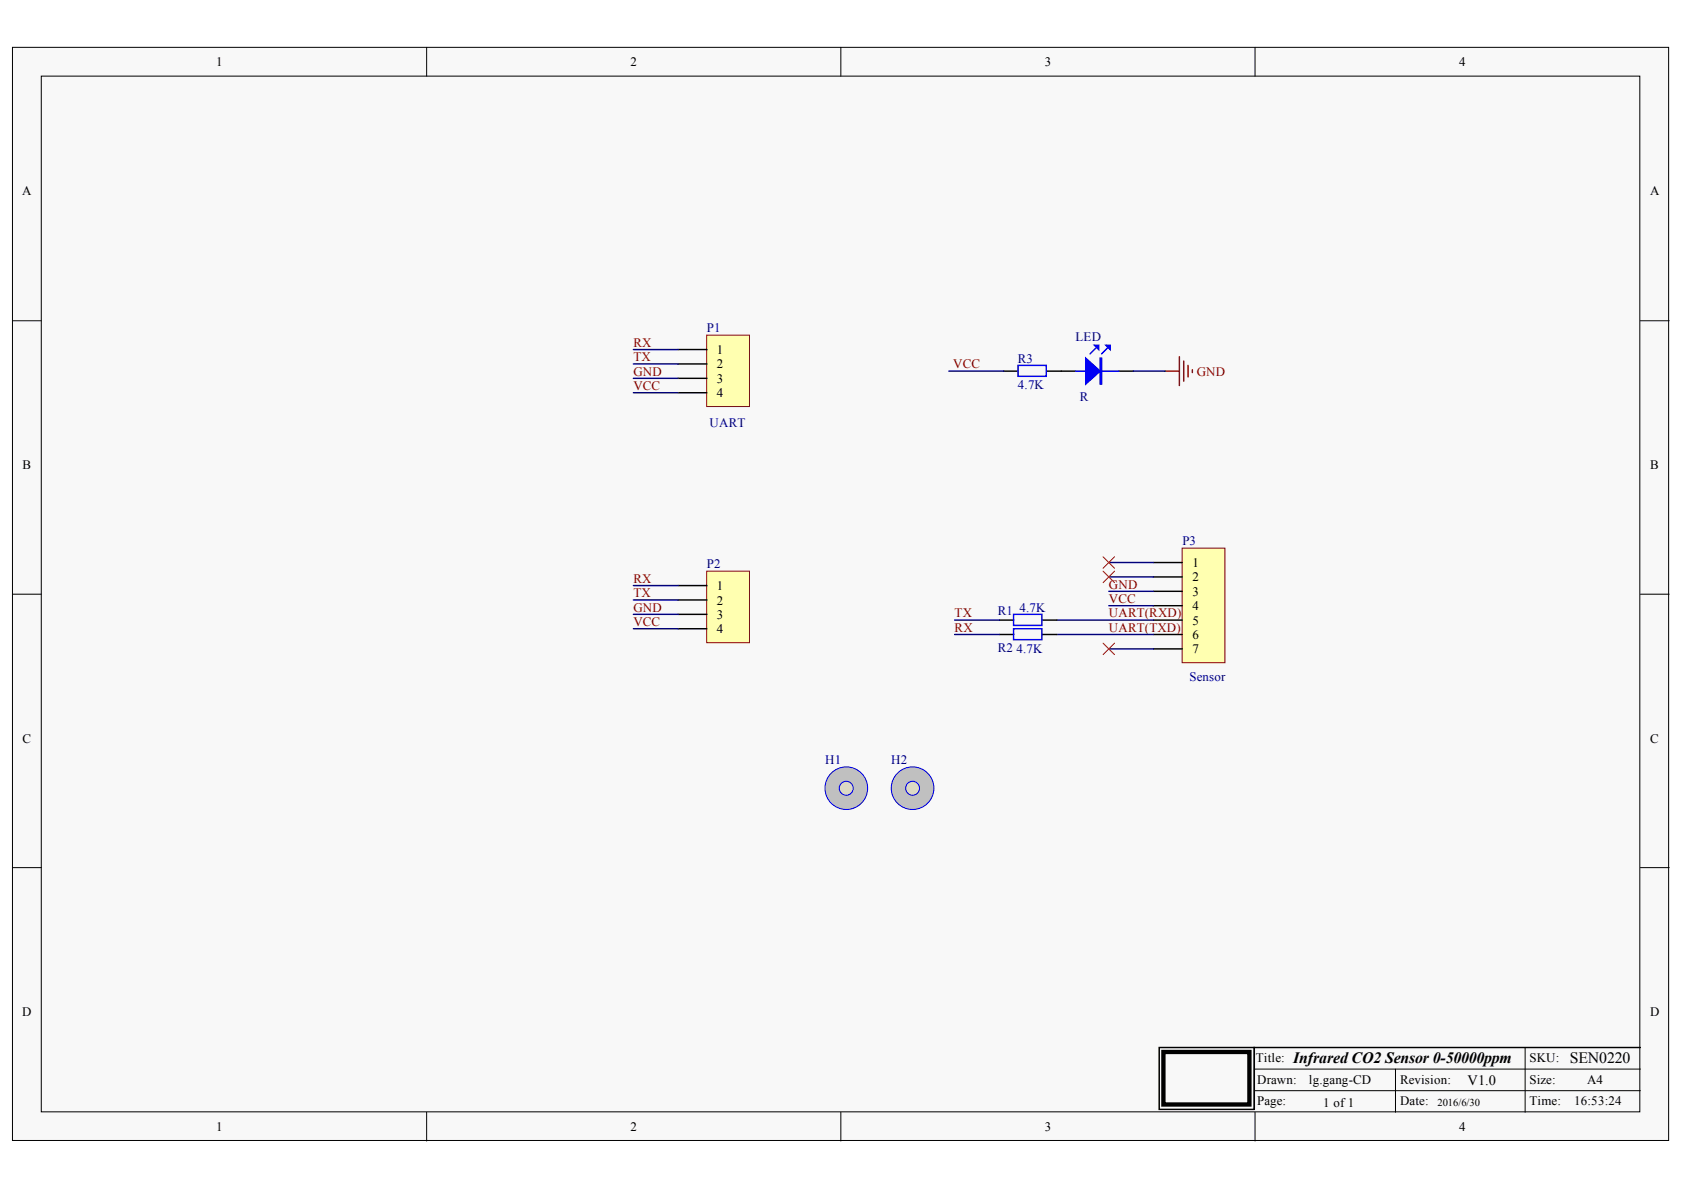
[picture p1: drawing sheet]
<svg xmlns="http://www.w3.org/2000/svg" width="297mm" height="210mm" viewBox="0 0 297 210" stroke-linecap="round" stroke-linejoin="round" font-family="sans-serif">
<g fill="#f8f8f8" stroke="#000" stroke-width=".18">
<path d="M2.2 8.4h292.1v192.8h-292.1z"/>
<path d="M7.3 13.4h281.9v182.7h-281.9z"/>
</g>
<g fill="none" stroke="#000" stroke-width=".18">
<path d="M75.3 8.4v5M148.3 8.4v5M221.4 8.4v5M2.2 56.6h5.1M289.3 56.6h5.1M2.2 104.8h5.1M289.3 104.8h5.1M2.2 153h5.1M289.3 153h5.1M75.3 196.2v5.1M148.3 196.2v5.1M221.2 188.6h68.1"/>
<path d="M221.2 192.4h68.1M221.4 196.2v5.1M246.1 188.6v7.6M269 184.8v11.4"/>
</g>
<path d="M204.5 184.8h16.7v10.9h-16.7zM289.3 184.8h-68.1v10.9" fill="none" stroke="#000" stroke-width=".25"/>
<path d="M205.2 185.6h15.2v9.2h-15.2z" fill="none" stroke="#000" stroke-width=".76"/>
<path d="M124.7 59.1h7.5v12.6h-7.5z" fill="#ffffb0" stroke="#800000" stroke-width=".18"/>
<path d="M119.6 61.7h5.1M119.6 64.2h5.1M119.6 66.7h5.1M119.6 69.3h5.1" fill="none" stroke="#000" stroke-width=".25"/>
<path d="M111.7 61.7h7.9M111.7 64.2h7.9M111.7 66.7h7.9M111.7 69.3h7.9" fill="none" stroke="#000080" stroke-width=".25"/>
<path d="M124.7 100.7h7.5v12.7h-7.5z" fill="#ffffb0" stroke="#800000" stroke-width=".18"/>
<path d="M119.6 103.3h5.1M119.6 105.8h5.1M119.6 108.4h5.1M119.6 110.9h5.1" fill="none" stroke="#000" stroke-width=".25"/>
<path d="M111.7 103.3h7.9M111.7 105.8h7.9M111.7 108.4h7.9M111.7 110.9h7.9" fill="none" stroke="#000080" stroke-width=".25"/>
<path d="M208.5 96.7h7.6v20.2h-7.6z" fill="#ffffb0" stroke="#800000" stroke-width=".18"/>
<path d="M203.5 99.2h5M203.5 101.8h5M203.5 104.3h5M203.5 106.8h5M203.5 109.4h5M203.5 111.9h5M203.5 114.5h5" fill="none" stroke="#000" stroke-width=".25"/>
<path d="M195.6 99.2h7.9M195.6 101.8h7.9M195.6 104.3h7.9M195.6 114.5h7.9" fill="none" stroke="#000080" stroke-width=".25"/>
<circle cx="149.3" cy="139" r="3.8" fill="#c0c0c0" stroke="#00f" stroke-width=".18"/>
<circle cx="149.3" cy="139" r="1.23" fill="#dcd9c7" stroke="#00f" stroke-width=".18"/>
<circle cx="161" cy="139" r="3.8" fill="#c0c0c0" stroke="#00f" stroke-width=".18"/>
<circle cx="161" cy="139" r="1.23" fill="#dcd9c7" stroke="#00f" stroke-width=".18"/>
<path d="M194.6 98.2l2 2M196.6 98.2l-2 2M194.6 100.7l2 2.1M194.6 113.4l2 2.1M196.6 100.7l-2 2.1M196.6 113.4l-2 2.1" fill="none" stroke="#f00" stroke-width=".18"/>
<path d="M168.4 109.4h7.9M168.4 111.9h7.9M186.4 109.4h17.1M186.4 111.9h17.1M195.6 106.8h7.9" fill="none" stroke="#000080" stroke-width=".25"/>
<path d="M177 65.5h2.6M184.7 65.5h5M197.4 65.5h2.5M176.3 109.4h2.5M176.3 111.9h2.5M183.9 109.4h2.5M183.9 111.9h2.5" fill="none" stroke="#000" stroke-width=".25"/>
<path d="M179.6 64.4h5v2h-5zM189.7 65.5h7.7M193.3 61.4l-1 1M195.3 61.4l-1 1M178.8 108.4h5v1.9h-5zM178.8 110.9h5v1.9h-5z" fill="none" stroke="#00f" stroke-width=".25"/>
<path d="M191.5 63.2l2.6 2.3-2.6 2.2z" fill="#00f"/>
<path d="M191.5 63.2l2.6 2.3-2.6 2.2zM194.1 63.2h.2v4.5h-.2zM194.2 63.2v4.5" fill="none" stroke="#00f" stroke-width=".25"/>
<path d="M195.1 60.9h.7v.8z" fill="#00f"/>
<path d="M195.1 60.9h.7v.8z" fill="none" stroke="#00f" stroke-width=".25"/>
<path d="M193 60.9h.8v.8z" fill="#00f"/>
<path d="M193 60.9h.8v.8z" fill="none" stroke="#00f" stroke-width=".25"/>
<path d="M167.4 65.5h9.6M199.9 65.5h5.6" fill="none" stroke="#000080" stroke-width=".25"/>
<path d="M205.5 65.5h2.5M208 62.9v5.1M208.8 63.7v3.5M209.6 64.4v2.1M210.3 65.2v.5" fill="none" stroke="#800000" stroke-width=".25"/>
<g font-size="2.8">
<text x="228.1" y="187.5">Infrared CO2 Sensor 0-50000ppm</text>
<text x="276.9" y="187.5">SEN0220</text>
</g>
<text font-size="2.5" x="258.9" y="191.3">V1.0</text>
<g font-size="2.3">
<text x="38.1" y="11.7">1</text>
<text x="111.2" y="11.7">2</text>
<text x="184.3" y="11.7">3</text>
<text x="257.4" y="11.7">4</text>
<text x="3.9" y="34.5">A</text>
<text x="291.1" y="34.5">A</text>
<text x="126.4" y="62.4">1</text>
<text x="126.4" y="65">2</text>
<text x="126.4" y="67.5">3</text>
<text x="126.4" y="70.1">4</text>
<text x="4" y="82.7">B</text>
<text x="291.1" y="82.7">B</text>
<text x="210.3" y="100">1</text>
<text x="126.4" y="104.1">1</text>
<text x="126.4" y="106.6">2</text>
<text x="210.3" y="102.5">2</text>
<text x="210.3" y="105.1">3</text>
<text x="210.3" y="107.7">4</text>
<text x="126.4" y="109.2">3</text>
<text x="126.4" y="111.7">4</text>
<text x="210.3" y="110.2">5</text>
<text x="210.3" y="112.7">6</text>
<text x="210.3" y="115.3">7</text>
<text x="4" y="131">C</text>
<text x="291.1" y="131">C</text>
<text x="3.9" y="179.2">D</text>
<text x="291.1" y="179.2">D</text>
<text x="221.5" y="187.3">Title:</text>
<text x="221.7" y="191.1">Drawn:</text>
<text x="230.9" y="191.1">lg.gang-CD</text>
<text x="246.9" y="191.1">Revision:</text>
<text x="269.8" y="191.1">Size:</text>
<text x="269.8" y="187.3">SKU:</text>
<text x="279.9" y="191.1">A4</text>
<text x="221.7" y="194.9">Page:</text>
<text x="233.4" y="195.2">1 of 1</text>
<text x="246.9" y="194.9">Date:</text>
<text x="269.8" y="194.9">Time:</text>
<text x="277.6" y="194.9">16:53:24</text>
<text x="38.1" y="199.5">1</text>
<text x="111.2" y="199.5">2</text>
<text x="184.3" y="199.5">3</text>
<text x="257.4" y="199.5">4</text>
</g>
<g font-size="2.3" fill="#000080">
<text x="124.7" y="58.6">P1</text>
<text x="179.5" y="64">R3</text>
<text x="189.7" y="60.2">LED</text>
<text x="179.5" y="68.5">4.7K</text>
<text x="190.5" y="70.8">R</text>
<text x="125.2" y="75.4">UART</text>
<text x="124.7" y="100.2">P2</text>
<text x="208.6" y="96.2">P3</text>
<text x="179.8" y="107.9">4.7K</text>
<text x="176" y="108.4">R1</text>
<text x="176" y="115">R2</text>
<text x="179.3" y="115.3">4.7K</text>
<text x="209.8" y="120.1">Sensor</text>
<text x="145.5" y="134.8">H1</text>
<text x="157.2" y="134.8">H2</text>
</g>
<g font-size="2.3" fill="#800000">
<text x="111.7" y="61.2">RX</text>
<text x="111.7" y="63.7">TX</text>
<text x="168.1" y="65">VCC</text>
<text x="111.7" y="68.8">VCC</text>
<text x="111.7" y="66.2">GND</text>
<text x="211.1" y="66.2">GND</text>
<text x="111.7" y="102.7">RX</text>
<text x="111.7" y="105.4">TX</text>
<text x="111.7" y="107.9">GND</text>
<text x="195.6" y="103.8">GND</text>
<text x="195.6" y="106.4">VCC</text>
<text x="111.7" y="110.4">VCC</text>
<text x="168.4" y="111.5">RX</text>
<text x="168.4" y="108.9">TX</text>
<text x="195.6" y="108.9">UART(RXD)</text>
<text x="195.6" y="111.5">UART(TXD)</text>
</g>
<text font-size="1.9" x="253.5" y="195">2016/6/30</text>
</svg>
